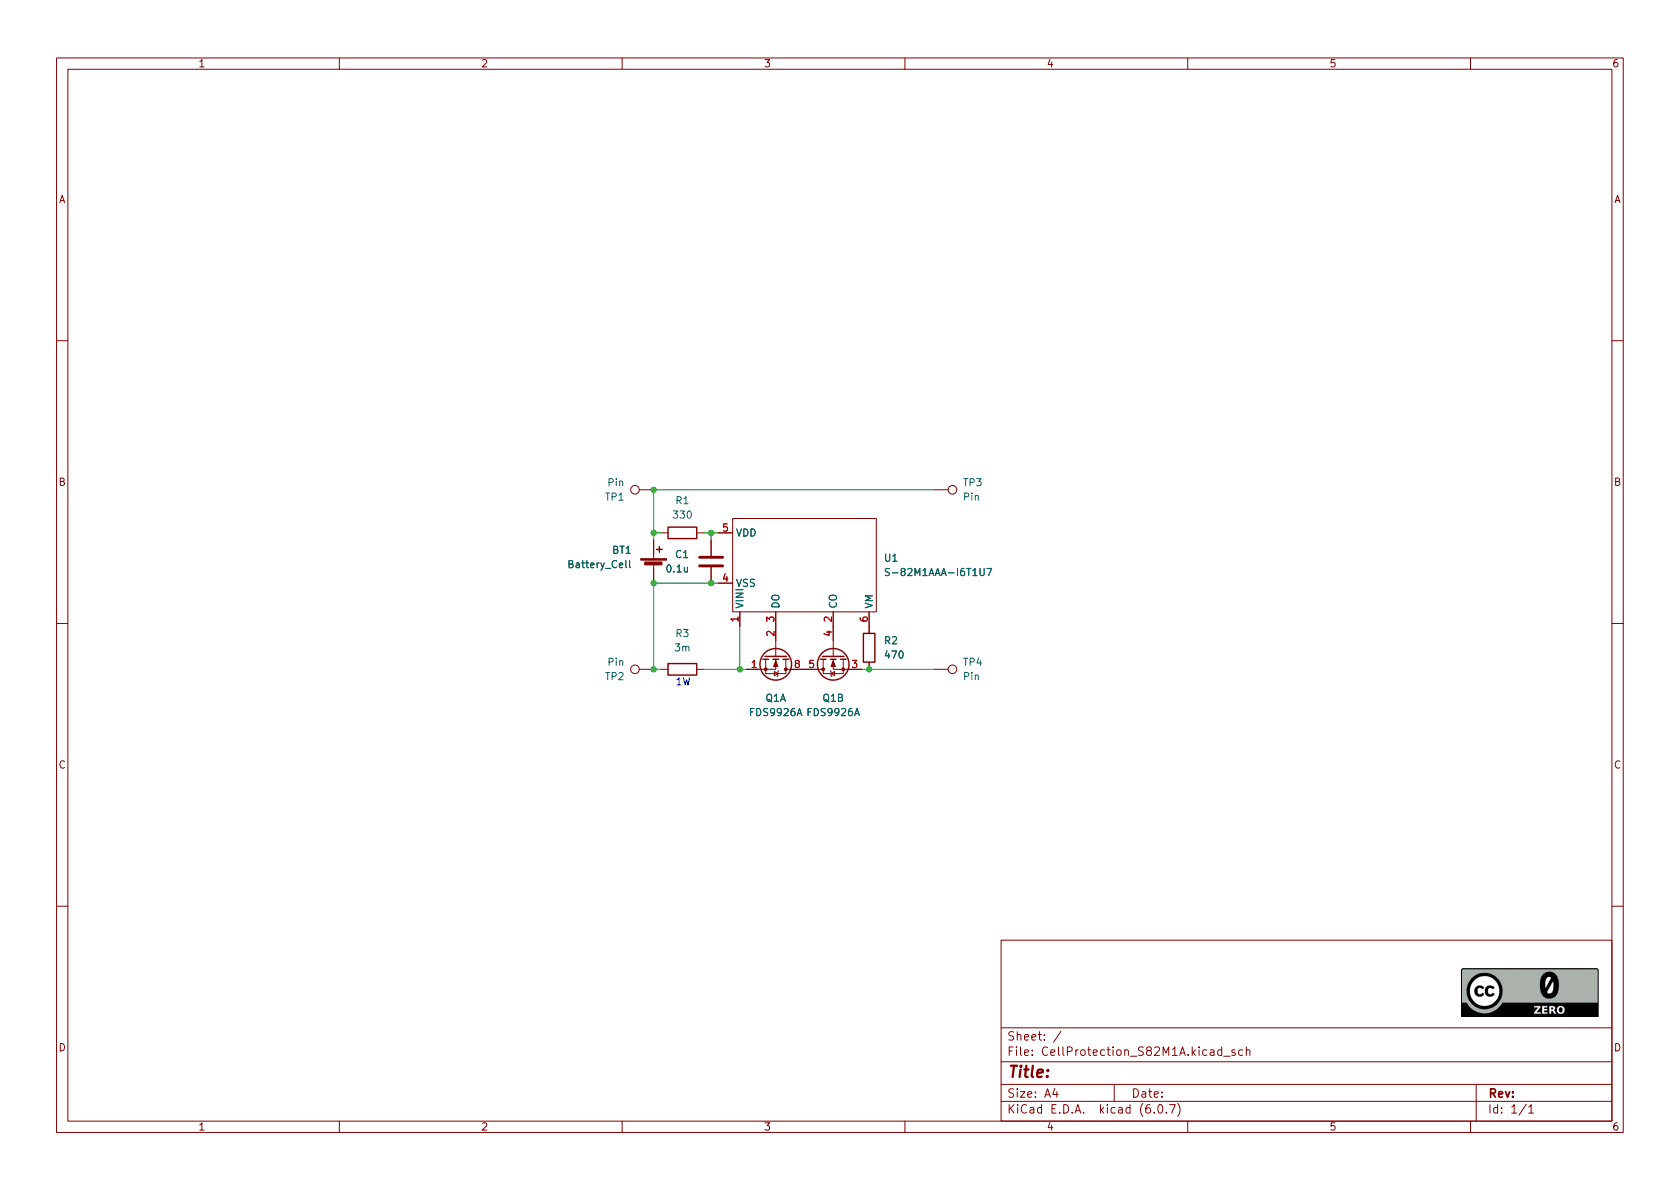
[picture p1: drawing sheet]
(kicad_sch (version 20211123) (generator eeschema)

 (paper "A4")

 (lib_symbols
  (symbol "Connector:TestPoint" (pin_numbers hide) (pin_names (offset 0.762) hide) (in_bom yes) (on_board yes)
   (property "Reference" "TP" (id 0) (at 0 6.858 0) (effects (font (size 1.27 1.27))))
   (property "Value" "TestPoint" (id 1) (at 0 5.08 0) (effects (font (size 1.27 1.27))))
   (property "Footprint" "" (id 2) (at 5.08 0 0) (effects (font (size 1.27 1.27)) hide))
   (property "Datasheet" "~" (id 3) (at 5.08 0 0) (effects (font (size 1.27 1.27)) hide))
   (symbol "TestPoint_0_1"
    (circle (center 0 3.302) (radius 0.762) (stroke (width 0) (type default) (color 0 0 0 0)) (fill (type none))))
   (symbol "TestPoint_1_1"
    (pin passive line (at 0 0 90) (length 2.54) (name "1" (effects (font (size 1.27 1.27)))) (number "1" (effects (font (size 1.27 1.27)))))))
  (symbol "Device:Battery_Cell" (pin_numbers hide) (pin_names (offset 0) hide) (in_bom yes) (on_board yes)
   (property "Reference" "BT" (id 0) (at 2.54 2.54 0) (effects (font (size 1.27 1.27)) (justify left)))
   (property "Value" "Battery_Cell" (id 1) (at 2.54 0 0) (effects (font (size 1.27 1.27)) (justify left)))
   (property "Footprint" "" (id 2) (at 0 1.524 90) (effects (font (size 1.27 1.27)) hide))
   (property "Datasheet" "~" (id 3) (at 0 1.524 90) (effects (font (size 1.27 1.27)) hide))
   (symbol "Battery_Cell_0_1"
    (rectangle (start -2.286 1.778) (end 2.286 1.524) (stroke (width 0) (type default) (color 0 0 0 0)) (fill (type outline)))
    (rectangle (start -1.5748 1.1938) (end 1.4732 0.6858) (stroke (width 0) (type default) (color 0 0 0 0)) (fill (type outline)))
    (polyline (pts (xy 0 0.762) (xy 0 0)) (stroke (width 0) (type default) (color 0 0 0 0)) (fill (type none)))
    (polyline (pts (xy 0 1.778) (xy 0 2.54)) (stroke (width 0) (type default) (color 0 0 0 0)) (fill (type none)))
    (polyline (pts (xy 0.508 3.429) (xy 1.524 3.429)) (stroke (width 0.254) (type default) (color 0 0 0 0)) (fill (type none)))
    (polyline (pts (xy 1.016 3.937) (xy 1.016 2.921)) (stroke (width 0.254) (type default) (color 0 0 0 0)) (fill (type none))))
   (symbol "Battery_Cell_1_1"
    (pin passive line (at 0 5.08 270) (length 2.54) (name "+" (effects (font (size 1.27 1.27)))) (number "1" (effects (font (size 1.27 1.27)))))
    (pin passive line (at 0 -2.54 90) (length 2.54) (name "-" (effects (font (size 1.27 1.27)))) (number "2" (effects (font (size 1.27 1.27)))))))
  (symbol "Device:C" (pin_numbers hide) (pin_names (offset 0.254)) (in_bom yes) (on_board yes)
   (property "Reference" "C" (id 0) (at 0.635 2.54 0) (effects (font (size 1.27 1.27)) (justify left)))
   (property "Value" "C" (id 1) (at 0.635 -2.54 0) (effects (font (size 1.27 1.27)) (justify left)))
   (property "Footprint" "" (id 2) (at 0.9652 -3.81 0) (effects (font (size 1.27 1.27)) hide))
   (property "Datasheet" "~" (id 3) (at 0 0 0) (effects (font (size 1.27 1.27)) hide))
   (symbol "C_0_1"
    (polyline (pts (xy -2.032 -0.762) (xy 2.032 -0.762)) (stroke (width 0.508) (type default) (color 0 0 0 0)) (fill (type none)))
    (polyline (pts (xy -2.032 0.762) (xy 2.032 0.762)) (stroke (width 0.508) (type default) (color 0 0 0 0)) (fill (type none))))
   (symbol "C_1_1"
    (pin passive line (at 0 3.81 270) (length 2.794) (name "~" (effects (font (size 1.27 1.27)))) (number "1" (effects (font (size 1.27 1.27)))))
    (pin passive line (at 0 -3.81 90) (length 2.794) (name "~" (effects (font (size 1.27 1.27)))) (number "2" (effects (font (size 1.27 1.27)))))))
  (symbol "Device:R" (pin_numbers hide) (pin_names (offset 0)) (in_bom yes) (on_board yes)
   (property "Reference" "R" (id 0) (at 2.032 0 90) (effects (font (size 1.27 1.27))))
   (property "Value" "R" (id 1) (at 0 0 90) (effects (font (size 1.27 1.27))))
   (property "Footprint" "" (id 2) (at -1.778 0 90) (effects (font (size 1.27 1.27)) hide))
   (property "Datasheet" "~" (id 3) (at 0 0 0) (effects (font (size 1.27 1.27)) hide))
   (symbol "R_0_1"
    (rectangle (start -1.016 -2.54) (end 1.016 2.54) (stroke (width 0.254) (type default) (color 0 0 0 0)) (fill (type none))))
   (symbol "R_1_1"
    (pin passive line (at 0 3.81 270) (length 1.27) (name "~" (effects (font (size 1.27 1.27)))) (number "1" (effects (font (size 1.27 1.27)))))
    (pin passive line (at 0 -3.81 90) (length 1.27) (name "~" (effects (font (size 1.27 1.27)))) (number "2" (effects (font (size 1.27 1.27)))))))
  (symbol "S-82M1AAA-I6T1U7:S-82M1AAA-I6T1U7" (in_bom yes) (on_board yes)
   (property "Reference" "U" (id 0) (at -2.54 12.7 0) (effects (font (size 1.27 1.27))))
   (property "Value" "S-82M1AAA-I6T1U7" (id 1) (at 0 10.16 0) (effects (font (size 1.27 1.27))))
   (property "Footprint" "S-82M1A:S-82M1A" (id 2) (at -2.54 11.43 0) (effects (font (size 1.27 1.27)) hide))
   (property "Datasheet" "https://www.ablic.com/jp/doc/datasheet/battery_protection/S82M1A_J.pdf" (id 3) (at -1.27 -20.32 0) (effects (font (size 1.27 1.27)) hide))
   (property "manf#" "S-82M1AAA-I6T1U7" (id 4) (at -1.27 -17.78 0) (effects (font (size 1.27 1.27))))
   (property "order_RUL" "https://www.digikey.jp/ja/products/detail/ablic-inc/S-82M1AAA-I6T1U7/14664146" (id 5) (at 0 -22.86 0) (effects (font (size 1.27 1.27))))
   (symbol "S-82M1AAA-I6T1U7_0_1"
    (rectangle (start -12.7 8.89) (end 12.7 -7.62) (stroke (width 0) (type default) (color 0 0 0 0)) (fill (type none))))
   (symbol "S-82M1AAA-I6T1U7_1_1"
    (pin input line (at -11.43 -10.16 90) (length 2.54) (name "VINI" (effects (font (size 1.27 1.27)))) (number "1" (effects (font (size 1.27 1.27)))))
    (pin output line (at 5.08 -10.16 90) (length 2.54) (name "CO" (effects (font (size 1.27 1.27)))) (number "2" (effects (font (size 1.27 1.27)))))
    (pin output line (at -5.08 -10.16 90) (length 2.54) (name "DO" (effects (font (size 1.27 1.27)))) (number "3" (effects (font (size 1.27 1.27)))))
    (pin power_in line (at -15.24 -2.54 0) (length 2.54) (name "VSS" (effects (font (size 1.27 1.27)))) (number "4" (effects (font (size 1.27 1.27)))))
    (pin power_in line (at -15.24 6.35 0) (length 2.54) (name "VDD" (effects (font (size 1.27 1.27)))) (number "5" (effects (font (size 1.27 1.27)))))
    (pin input line (at 11.43 -10.16 90) (length 2.54) (name "VM" (effects (font (size 1.27 1.27)))) (number "6" (effects (font (size 1.27 1.27)))))))
  (symbol "Transistor_FET:FDS9926A" (pin_names hide) (in_bom yes) (on_board yes)
   (property "Reference" "Q" (id 0) (at 5.08 1.905 0) (effects (font (size 1.27 1.27)) (justify left)))
   (property "Value" "FDS9926A" (id 1) (at 5.08 0 0) (effects (font (size 1.27 1.27)) (justify left)))
   (property "Footprint" "Package_SO:SOIC-8_3.9x4.9mm_P1.27mm" (id 2) (at 5.08 -1.905 0) (effects (font (size 1.27 1.27) italic) (justify left) hide))
   (property "Datasheet" "https://www.onsemi.com/pub/Collateral/FDS9926A-D.pdf" (id 3) (at 0 0 0) (effects (font (size 1.27 1.27)) (justify left) hide))
   (symbol "FDS9926A_0_1"
    (polyline (pts (xy 0.254 0) (xy -2.54 0)) (stroke (width 0) (type default) (color 0 0 0 0)) (fill (type none)))
    (polyline (pts (xy 0.254 1.905) (xy 0.254 -1.905)) (stroke (width 0.254) (type default) (color 0 0 0 0)) (fill (type none)))
    (polyline (pts (xy 0.762 -1.27) (xy 0.762 -2.286)) (stroke (width 0.254) (type default) (color 0 0 0 0)) (fill (type none)))
    (polyline (pts (xy 0.762 0.508) (xy 0.762 -0.508)) (stroke (width 0.254) (type default) (color 0 0 0 0)) (fill (type none)))
    (polyline (pts (xy 0.762 2.286) (xy 0.762 1.27)) (stroke (width 0.254) (type default) (color 0 0 0 0)) (fill (type none)))
    (polyline (pts (xy 2.54 2.54) (xy 2.54 1.778)) (stroke (width 0) (type default) (color 0 0 0 0)) (fill (type none)))
    (polyline (pts (xy 2.54 -2.54) (xy 2.54 0) (xy 0.762 0)) (stroke (width 0) (type default) (color 0 0 0 0)) (fill (type none)))
    (polyline (pts (xy 0.762 -1.778) (xy 3.302 -1.778) (xy 3.302 1.778) (xy 0.762 1.778)) (stroke (width 0) (type default) (color 0 0 0 0)) (fill (type none)))
    (polyline (pts (xy 1.016 0) (xy 2.032 0.381) (xy 2.032 -0.381) (xy 1.016 0)) (stroke (width 0) (type default) (color 0 0 0 0)) (fill (type outline)))
    (polyline (pts (xy 2.794 0.508) (xy 2.921 0.381) (xy 3.683 0.381) (xy 3.81 0.254)) (stroke (width 0) (type default) (color 0 0 0 0)) (fill (type none)))
    (polyline (pts (xy 3.302 0.381) (xy 2.921 -0.254) (xy 3.683 -0.254) (xy 3.302 0.381)) (stroke (width 0) (type default) (color 0 0 0 0)) (fill (type none)))
    (circle (center 1.651 0) (radius 2.794) (stroke (width 0.254) (type default) (color 0 0 0 0)) (fill (type none)))
    (circle (center 2.54 -1.778) (radius 0.254) (stroke (width 0) (type default) (color 0 0 0 0)) (fill (type outline)))
    (circle (center 2.54 1.778) (radius 0.254) (stroke (width 0) (type default) (color 0 0 0 0)) (fill (type outline))))
   (symbol "FDS9926A_1_1"
    (pin passive line (at 2.54 -5.08 90) (length 2.54) (name "S1" (effects (font (size 1.27 1.27)))) (number "1" (effects (font (size 1.27 1.27)))))
    (pin passive line (at -5.08 0 0) (length 2.54) (name "G1" (effects (font (size 1.27 1.27)))) (number "2" (effects (font (size 1.27 1.27)))))
    (pin passive line (at 2.54 5.08 270) (length 2.54) hide (name "D1" (effects (font (size 1.27 1.27)))) (number "7" (effects (font (size 1.27 1.27)))))
    (pin passive line (at 2.54 5.08 270) (length 2.54) (name "D1" (effects (font (size 1.27 1.27)))) (number "8" (effects (font (size 1.27 1.27))))))
   (symbol "FDS9926A_2_1"
    (pin passive line (at 2.54 -5.08 90) (length 2.54) (name "S2" (effects (font (size 1.27 1.27)))) (number "3" (effects (font (size 1.27 1.27)))))
    (pin passive line (at -5.08 0 0) (length 2.54) (name "G2" (effects (font (size 1.27 1.27)))) (number "4" (effects (font (size 1.27 1.27)))))
    (pin passive line (at 2.54 5.08 270) (length 2.54) (name "D2" (effects (font (size 1.27 1.27)))) (number "5" (effects (font (size 1.27 1.27)))))
    (pin passive line (at 2.54 5.08 270) (length 2.54) hide (name "D2" (effects (font (size 1.27 1.27)))) (number "6" (effects (font (size 1.27 1.27))))))))

 (junction (at 115.57 118.11) (diameter 0) (color 0 0 0 0))
 (junction (at 153.67 118.11) (diameter 0) (color 0 0 0 0))
 (junction (at 125.73 102.87) (diameter 0) (color 0 0 0 0))
 (junction (at 130.81 118.11) (diameter 0) (color 0 0 0 0))
 (junction (at 115.57 86.36) (diameter 0) (color 0 0 0 0))
 (junction (at 115.57 93.98) (diameter 0) (color 0 0 0 0))
 (junction (at 115.57 102.87) (diameter 0) (color 0 0 0 0))
 (junction (at 125.73 93.98) (diameter 0) (color 0 0 0 0))

 (wire (pts (xy 125.73 93.98) (xy 125.73 95.25)) (stroke (width 0) (type default) (color 0 0 0 0)))
 (wire (pts (xy 125.73 93.98) (xy 127 93.98)) (stroke (width 0) (type default) (color 0 0 0 0)))
 (wire (pts (xy 115.57 102.87) (xy 125.73 102.87)) (stroke (width 0) (type default) (color 0 0 0 0)))
 (wire (pts (xy 152.4 118.11) (xy 153.67 118.11)) (stroke (width 0) (type default) (color 0 0 0 0)))
 (wire (pts (xy 130.81 110.49) (xy 130.81 118.11)) (stroke (width 0) (type default) (color 0 0 0 0)))
 (wire (pts (xy 115.57 93.98) (xy 115.57 86.36)) (stroke (width 0) (type default) (color 0 0 0 0)))
 (wire (pts (xy 116.84 93.98) (xy 115.57 93.98)) (stroke (width 0) (type default) (color 0 0 0 0)))
 (wire (pts (xy 115.57 118.11) (xy 116.84 118.11)) (stroke (width 0) (type default) (color 0 0 0 0)))
 (wire (pts (xy 124.46 118.11) (xy 130.81 118.11)) (stroke (width 0) (type default) (color 0 0 0 0)))
 (wire (pts (xy 115.57 102.87) (xy 115.57 118.11)) (stroke (width 0) (type default) (color 0 0 0 0)))
 (wire (pts (xy 153.67 118.11) (xy 165.1 118.11)) (stroke (width 0) (type default) (color 0 0 0 0)))
 (wire (pts (xy 124.46 93.98) (xy 125.73 93.98)) (stroke (width 0) (type default) (color 0 0 0 0)))
 (wire (pts (xy 115.57 93.98) (xy 115.57 95.25)) (stroke (width 0) (type default) (color 0 0 0 0)))
 (wire (pts (xy 115.57 86.36) (xy 165.1 86.36)) (stroke (width 0) (type default) (color 0 0 0 0)))
 (wire (pts (xy 130.81 118.11) (xy 132.08 118.11)) (stroke (width 0) (type default) (color 0 0 0 0)))
 (wire (pts (xy 125.73 102.87) (xy 127 102.87)) (stroke (width 0) (type default) (color 0 0 0 0)))

 (image (at 270.51 175.26) (scale 0.5)
  (data))

 (text "1W" (at 119.38 121.285 0) (effects (font (size 1.27 1.27)) (justify left bottom)))

 (symbol (lib_id "Connector:TestPoint") (at 115.57 118.11 90) (unit 1) (in_bom yes) (on_board yes)
  (property "Reference" "TP2" (id 0) (at 110.49 119.38 90) (effects (font (size 1.27 1.27)) (justify left)))
  (property "Value" "Pin" (id 1) (at 110.49 116.84 90) (effects (font (size 1.27 1.27)) (justify left)))
  (property "Footprint" "TestPoint:TestPoint_THTPad_1.5x1.5mm_Drill0.7mm" (id 2) (at 115.57 113.03 0) (effects (font (size 1.27 1.27)) hide))
  (property "Datasheet" "https://www.mill-max.com/catalog/download/2019-04%3A220.pdf" (id 3) (at 115.57 113.03 0) (effects (font (size 1.27 1.27)) hide))
  (property "manf#" "6821-0-00-15-00-00-08-0" (id 4) (at 115.57 118.11 90) (effects (font (size 1.27 1.27)) hide))
  (property "order_URL" "https://www.digikey.jp/ja/products/detail/mill-max-manufacturing-corp/6821-0-00-15-00-00-08-0/437693?s=N4IgTCBcDaIKIBECMAGAHAdgLQDkEgF0BfIA&utm_campaign=ichiken_ser&utm_medium=social&utm_source=youtube" (id 5) (at 115.57 118.11 90) (effects (font (size 1.27 1.27)) hide)) (pin "1"))

 (symbol (lib_id "Connector:TestPoint") (at 165.1 118.11 270) (unit 1) (in_bom yes) (on_board yes)
  (property "Reference" "TP4" (id 0) (at 170.18 116.84 90) (effects (font (size 1.27 1.27)) (justify left)))
  (property "Value" "Pin" (id 1) (at 170.18 119.38 90) (effects (font (size 1.27 1.27)) (justify left)))
  (property "Footprint" "TestPoint:TestPoint_THTPad_1.5x1.5mm_Drill0.7mm" (id 2) (at 165.1 123.19 0) (effects (font (size 1.27 1.27)) hide))
  (property "Datasheet" "https://www.mill-max.com/catalog/download/2019-04%3A220.pdf" (id 3) (at 165.1 123.19 0) (effects (font (size 1.27 1.27)) hide))
  (property "manf#" "6821-0-00-15-00-00-08-0" (id 4) (at 165.1 118.11 90) (effects (font (size 1.27 1.27)) hide))
  (property "order_URL" "https://www.digikey.jp/ja/products/detail/mill-max-manufacturing-corp/6821-0-00-15-00-00-08-0/437693?s=N4IgTCBcDaIKIBECMAGAHAdgLQDkEgF0BfIA&utm_campaign=ichiken_ser&utm_medium=social&utm_source=youtube" (id 5) (at 165.1 118.11 90) (effects (font (size 1.27 1.27)) hide)) (pin "1"))

 (symbol (lib_id "Connector:TestPoint") (at 165.1 86.36 270) (unit 1) (in_bom yes) (on_board yes)
  (property "Reference" "TP3" (id 0) (at 170.18 85.09 90) (effects (font (size 1.27 1.27)) (justify left)))
  (property "Value" "Pin" (id 1) (at 170.18 87.63 90) (effects (font (size 1.27 1.27)) (justify left)))
  (property "Footprint" "TestPoint:TestPoint_THTPad_1.5x1.5mm_Drill0.7mm" (id 2) (at 165.1 91.44 0) (effects (font (size 1.27 1.27)) hide))
  (property "Datasheet" "https://www.mill-max.com/catalog/download/2019-04%3A220.pdf" (id 3) (at 165.1 91.44 0) (effects (font (size 1.27 1.27)) hide))
  (property "manf#" "6821-0-00-15-00-00-08-0" (id 4) (at 165.1 86.36 90) (effects (font (size 1.27 1.27)) hide))
  (property "order_URL" "https://www.digikey.jp/ja/products/detail/mill-max-manufacturing-corp/6821-0-00-15-00-00-08-0/437693?s=N4IgTCBcDaIKIBECMAGAHAdgLQDkEgF0BfIA&utm_campaign=ichiken_ser&utm_medium=social&utm_source=youtube" (id 5) (at 165.1 86.36 90) (effects (font (size 1.27 1.27)) hide)) (pin "1"))

 (symbol (lib_id "Device:R") (at 153.67 114.3 0) (unit 1) (in_bom yes) (on_board yes) (fields_autoplaced)
  (property "Reference" "R2" (id 0) (at 156.21 113.0299 0) (effects (font (size 1.27 1.27)) (justify left)))
  (property "Value" "470" (id 1) (at 156.21 115.5699 0) (effects (font (size 1.27 1.27)) (justify left)))
  (property "Footprint" "Resistor_SMD:R_0603_1608Metric_Pad0.98x0.95mm_HandSolder" (id 2) (at 151.892 114.3 90) (effects (font (size 1.27 1.27)) hide))
  (property "Datasheet" "https://industrial.panasonic.com/cdbs/www-data/pdf/RDA0000/AOA0000C304.pdf" (id 3) (at 153.67 114.3 0) (effects (font (size 1.27 1.27)) hide))
  (property "manf#" "ERJ-3EKF4700V" (id 4) (at 153.67 114.3 90) (effects (font (size 1.27 1.27)) hide))
  (property "order_URL" "https://www.digikey.jp/ja/products/detail/panasonic-electronic-components/ERJ-3EKF4700V/1746417?s=N4IgTCBcDaIAoBYDsAGAEgYQCoFoByAIiALoC%2BQA&utm_campaign=ichiken_ser&utm_medium=social&utm_source=youtube" (id 5) (at 153.67 114.3 90) (effects (font (size 1.27 1.27)) hide)) (pin "1") (pin "2"))

 (symbol (lib_id "Transistor_FET:FDS9926A") (at 147.32 115.57 90) (mirror x) (unit 2) (in_bom yes) (on_board yes) (fields_autoplaced)
  (property "Reference" "Q1" (id 0) (at 147.32 123.19 90))
  (property "Value" "FDS9926A" (id 1) (at 147.32 125.73 90))
  (property "Footprint" "Package_SO:SOIC-8_3.9x4.9mm_P1.27mm" (id 2) (at 149.225 120.65 0) (effects (font (size 1.27 1.27) italic) (justify left) hide))
  (property "Datasheet" "https://www.onsemi.com/pub/Collateral/FDS9926A-D.pdf" (id 3) (at 147.32 115.57 0) (effects (font (size 1.27 1.27)) (justify left) hide)) (pin "1") (pin "2") (pin "7") (pin "8") (pin "3") (pin "4") (pin "5") (pin "6"))

 (symbol (lib_id "Device:Battery_Cell") (at 115.57 100.33 0) (unit 1) (in_bom yes) (on_board yes) (fields_autoplaced)
  (property "Reference" "BT1" (id 0) (at 111.76 97.0279 0) (effects (font (size 1.27 1.27)) (justify right)))
  (property "Value" "Battery_Cell" (id 1) (at 111.76 99.5679 0) (effects (font (size 1.27 1.27)) (justify right)))
  (property "Footprint" "1043:1043" (id 2) (at 115.57 98.806 90) (effects (font (size 1.27 1.27)) hide))
  (property "Datasheet" "https://www.keyelco.com/userAssets/file/M65p27.pdf" (id 3) (at 115.57 98.806 90) (effects (font (size 1.27 1.27)) hide))
  (property "manf#" "1043" (id 4) (at 115.57 100.33 0) (effects (font (size 1.27 1.27)) hide))
  (property "order_URL" "https://www.digikey.jp/ja/products/detail/keystone-electronics/1043/2745669" (id 5) (at 115.57 100.33 0) (effects (font (size 1.27 1.27)) hide)) (pin "1") (pin "2"))

 (symbol (lib_id "Device:R") (at 120.65 118.11 270) (unit 1) (in_bom yes) (on_board yes) (fields_autoplaced)
  (property "Reference" "R3" (id 0) (at 120.65 111.76 90))
  (property "Value" "3m" (id 1) (at 120.65 114.3 90))
  (property "Footprint" "Resistor_SMD:R_1210_3225Metric_Pad1.30x2.65mm_HandSolder" (id 2) (at 120.65 116.332 90) (effects (font (size 1.27 1.27)) hide))
  (property "Datasheet" "https://fscdn.rohm.com/en/products/databook/datasheet/passive/resistor/chip_resistor/pmr-e.pdf" (id 3) (at 120.65 118.11 0) (effects (font (size 1.27 1.27)) hide))
  (property "manf#" "PMR25HZPFV3L00" (id 4) (at 120.65 118.11 90) (effects (font (size 1.27 1.27)) hide))
  (property "order_URL" "https://www.digikey.jp/ja/products/detail/rohm-semiconductor/PMR25HZPFV3L00/1767303?s=N4IgTCBcDaIEoAkCyA6ADGgzAQQAoGEAVAWgDkAREAXQF8g&utm_campaign=ichiken_ser&utm_medium=social&utm_source=youtube" (id 5) (at 120.65 118.11 90) (effects (font (size 1.27 1.27)) hide)) (pin "1") (pin "2"))

 (symbol (lib_id "Connector:TestPoint") (at 115.57 86.36 90) (unit 1) (in_bom yes) (on_board yes)
  (property "Reference" "TP1" (id 0) (at 110.49 87.63 90) (effects (font (size 1.27 1.27)) (justify left)))
  (property "Value" "Pin" (id 1) (at 110.49 85.09 90) (effects (font (size 1.27 1.27)) (justify left)))
  (property "Footprint" "TestPoint:TestPoint_THTPad_1.5x1.5mm_Drill0.7mm" (id 2) (at 115.57 81.28 0) (effects (font (size 1.27 1.27)) hide))
  (property "Datasheet" "https://www.mill-max.com/catalog/download/2019-04%3A220.pdf" (id 3) (at 115.57 81.28 0) (effects (font (size 1.27 1.27)) hide))
  (property "manf#" "6821-0-00-15-00-00-08-0" (id 4) (at 115.57 86.36 90) (effects (font (size 1.27 1.27)) hide))
  (property "order_URL" "https://www.digikey.jp/ja/products/detail/mill-max-manufacturing-corp/6821-0-00-15-00-00-08-0/437693?s=N4IgTCBcDaIKIBECMAGAHAdgLQDkEgF0BfIA&utm_campaign=ichiken_ser&utm_medium=social&utm_source=youtube" (id 5) (at 115.57 86.36 90) (effects (font (size 1.27 1.27)) hide)) (pin "1"))

 (symbol (lib_id "S-82M1AAA-I6T1U7:S-82M1AAA-I6T1U7") (at 142.24 100.33 0) (unit 1) (in_bom yes) (on_board yes) (fields_autoplaced)
  (property "Reference" "U1" (id 0) (at 156.21 98.4249 0) (effects (font (size 1.27 1.27)) (justify left)))
  (property "Value" "S-82M1AAA-I6T1U7" (id 1) (at 156.21 100.9649 0) (effects (font (size 1.27 1.27)) (justify left)))
  (property "Footprint" "S-82M1A:S-82M1A" (id 2) (at 139.7 88.9 0) (effects (font (size 1.27 1.27)) hide))
  (property "Datasheet" "https://www.ablic.com/jp/doc/datasheet/battery_protection/S82M1A_J.pdf" (id 3) (at 139.7 88.9 0) (effects (font (size 1.27 1.27)) hide))
  (property "manf#" "S-82M1AAA-I6T1U7" (id 4) (at 140.97 118.11 0) (effects (font (size 1.27 1.27)) hide))
  (property "order_RUL" "https://www.digikey.jp/ja/products/detail/ablic-inc/S-82M1AAA-I6T1U7/14664146" (id 5) (at 142.24 123.19 0) (effects (font (size 1.27 1.27)) hide)) (pin "1") (pin "2") (pin "3") (pin "4") (pin "5") (pin "6"))

 (symbol (lib_id "Transistor_FET:FDS9926A") (at 137.16 115.57 270) (unit 1) (in_bom yes) (on_board yes) (fields_autoplaced)
  (property "Reference" "Q1" (id 0) (at 137.16 123.19 90))
  (property "Value" "FDS9926A" (id 1) (at 137.16 125.73 90))
  (property "Footprint" "Package_SO:SOIC-8_3.9x4.9mm_P1.27mm" (id 2) (at 135.255 120.65 0) (effects (font (size 1.27 1.27) italic) (justify left) hide))
  (property "Datasheet" "https://www.onsemi.com/pub/Collateral/FDS9926A-D.pdf" (id 3) (at 137.16 115.57 0) (effects (font (size 1.27 1.27)) (justify left) hide))
  (property "manf#" "FDS9926A" (id 4) (at 137.16 115.57 90) (effects (font (size 1.27 1.27)) hide))
  (property "order_URL" "https://www.digikey.jp/ja/products/detail/onsemi/FDS9926A/965339?s=N4IgTCBcDaIGIBEDKBOFYBsBBAwgFQFoA5BEAXQF8g" (id 5) (at 137.16 115.57 90) (effects (font (size 1.27 1.27)) hide)) (pin "1") (pin "2") (pin "7") (pin "8") (pin "3") (pin "4") (pin "5") (pin "6"))

 (symbol (lib_id "Device:C") (at 125.73 99.06 0) (unit 1) (in_bom yes) (on_board yes) (fields_autoplaced)
  (property "Reference" "C1" (id 0) (at 121.92 97.7899 0) (effects (font (size 1.27 1.27)) (justify right)))
  (property "Value" "0.1u" (id 1) (at 121.92 100.3299 0) (effects (font (size 1.27 1.27)) (justify right)))
  (property "Footprint" "Capacitor_SMD:C_0603_1608Metric_Pad1.08x0.95mm_HandSolder" (id 2) (at 126.6952 102.87 0) (effects (font (size 1.27 1.27)) hide))
  (property "Datasheet" "https://search.murata.co.jp/Ceramy/image/img/A01X/G101/ENG/GRM188R72A104KA35-01.pdf" (id 3) (at 125.73 99.06 0) (effects (font (size 1.27 1.27)) hide))
  (property "manf#" "GRM188R72A104KA35J" (id 4) (at 125.73 99.06 0) (effects (font (size 1.27 1.27)) hide))
  (property "order_URL" "https://www.digikey.jp/ja/products/detail/murata-electronics/GRM188R72A104KA35J/2612562?s=N4IgTCBcDaICwE4AMBaAbHAzAlBGFAcgCIgC6AvkA&utm_campaign=ichiken_ser&utm_medium=social&utm_source=youtube" (id 5) (at 125.73 99.06 0) (effects (font (size 1.27 1.27)) hide)) (pin "1") (pin "2"))

 (symbol (lib_id "Device:R") (at 120.65 93.98 270) (unit 1) (in_bom yes) (on_board yes) (fields_autoplaced)
  (property "Reference" "R1" (id 0) (at 120.65 88.265 90))
  (property "Value" "330" (id 1) (at 120.65 90.805 90))
  (property "Footprint" "Resistor_SMD:R_0603_1608Metric_Pad0.98x0.95mm_HandSolder" (id 2) (at 120.65 92.202 90) (effects (font (size 1.27 1.27)) hide))
  (property "Datasheet" "~" (id 3) (at 120.65 93.98 0) (effects (font (size 1.27 1.27)) hide))
  (property "manf#" "ERJ-3EKF3300V" (id 4) (at 120.65 93.98 90) (effects (font (size 1.27 1.27)) hide))
  (property "order_URL" "https://www.digikey.jp/ja/products/detail/panasonic-electronic-components/ERJ-3EKF3300V/1746374?s=N4IgTCBcDaIAoGYEAYASBhAKgWgHIBEQBdAXyA&utm_campaign=ichiken_ser&utm_medium=social&utm_source=youtube" (id 5) (at 120.65 93.98 90) (effects (font (size 1.27 1.27)) hide)) (pin "1") (pin "2"))

 (sheet_instances (path "" (page "1")))

)
